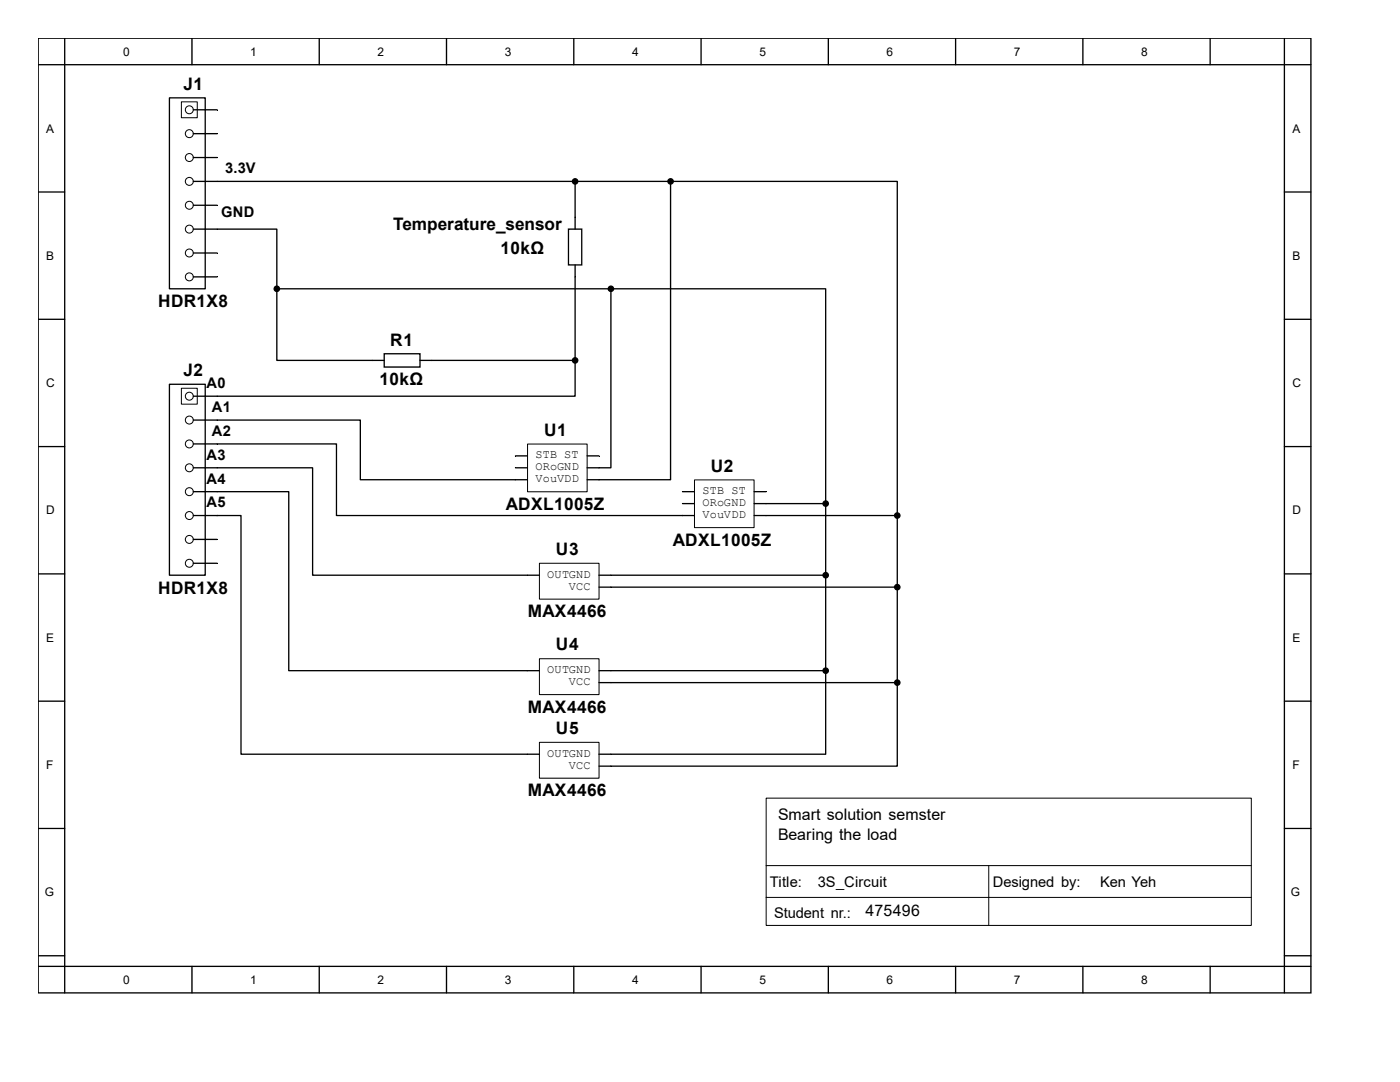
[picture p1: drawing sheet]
<svg xmlns="http://www.w3.org/2000/svg" width="279mm" height="216mm" viewBox="0 0 279 216" stroke-linecap="round" stroke-linejoin="round" font-family="sans-serif">
<g fill="none" stroke="#000" stroke-width=".26">
<path d="M7.6 7.6h254v190.5h-254zM7.6 12.9h254M12.9 7.6v190.5M33.8 19.5h7.2v38.1h-7.2zM38.3 7.6v5.3M63.7 7.6v5.3M89.1 7.6v5.3M114.5 7.6v5.3M139.9 7.6v5.3M165.3 7.6v5.3M190.7 7.6v5.3M216.1 7.6v5.3"/>
<path d="M241.5 7.6v5.3M256.3 7.6v190.5M7.6 38.3h5.3M38.6 21.9h4.7M38.6 26.7h4.7M38.6 31.4h4.7M38.6 36.2h95.2M114.8 36.2v9.5M133.8 36.2v59.5h-16.6M133.8 36.2h45.3v66.7M256.3 38.3h5.3M38.6 45.7h16.6v11.9"/>
<path d="M38.6 41h4.7M38.6 50.5h4.7M38.6 55.2h4.7M55.2 57.6v14.3h21.5M55.2 57.6h66.7M113.5 45.7h2.6v7.2h-2.6zM114.8 52.9v19M121.9 57.6v35.7h-4.7M121.9 57.6h42.9v42.9M7.6 63.7h5.3M33.8 76.7h7.2v38.1h-7.2zM76.7 70.6h7.1v2.6h-7.1z"/>
<path d="M83.8 71.9h31M114.8 71.9v7.2h-76.2M256.3 63.7h5.3M7.6 89.1h5.3M38.6 83.8h33.3v11.9h33.4M38.6 88.6h28.6v14.3h71.4M38.6 93.3h23.8v21.5h45.2M38.6 98.1h19v35.7h50M102.9 93.3h2.4M102.9 91h2.4M117.2 91h2.3M136.2 98.1h2.4"/>
<path d="M150.5 98.1h2.4M256.3 89.1h5.3M7.6 114.5h5.3M38.6 102.9h9.5v47.6h59.5M38.6 107.6h4.7M38.6 112.4h4.7M119.5 117.2h59.6M119.5 114.8h45.3M136.2 100.5h2.4M150.5 102.9h28.6M150.5 100.5h14.3M164.8 100.5v33.3"/>
<path d="M179.1 102.9v33.3M256.3 114.5h5.3M7.6 139.9h5.3M119.5 136.2h59.6M119.5 133.8h45.3M164.8 133.8v16.7h-45.3M179.1 136.2v16.7h-59.6M256.3 139.9h5.3M7.6 165.3h5.3M256.3 165.3h5.3M7.6 190.7h5.3M7.6 192.8h254"/>
<path d="M38.3 192.8v5.3M63.7 192.8v5.3M89.1 192.8v5.3M114.5 192.8v5.3M139.9 192.8v5.3M165.3 192.8v5.3M190.7 192.8v5.3M216.1 192.8v5.3M241.5 192.8v5.3M256.3 190.7h5.3"/>
</g>
<g fill="none" stroke="#000" stroke-width=".2">
<path d="M36.2 20.3h3.2v3.2h-3.2zM36.2 77.5h3.2v3.1h-3.2zM105.3 88.6h11.9v9.5h-11.9zM138.6 95.8h11.9v9.5h-11.9zM107.7 112.4h11.8v7.1h-11.8zM107.7 131.4h11.8v7.2h-11.8zM107.7 148.1h11.8v7.2h-11.8zM152.9 159.3h96.8v25.4h-96.8zM152.9 172.7h96.8M152.9 179.1h96.8M197.3 172.7v11.9"/>
<circle cx="37.8" cy="21.9" r=".79"/>
<circle cx="37.8" cy="26.7" r=".79"/>
<circle cx="37.8" cy="31.4" r=".79"/>
<circle cx="37.8" cy="36.2" r=".79"/>
<circle cx="37.8" cy="45.7" r=".79"/>
<circle cx="37.8" cy="50.5" r=".79"/>
<circle cx="37.8" cy="55.2" r=".79"/>
<circle cx="37.8" cy="41" r=".79"/>
<circle cx="37.8" cy="79.1" r=".79"/>
<circle cx="37.8" cy="93.3" r=".79"/>
<circle cx="37.8" cy="98.1" r=".79"/>
<circle cx="37.8" cy="83.8" r=".79"/>
<circle cx="37.8" cy="88.6" r=".79"/>
<circle cx="37.8" cy="102.9" r=".79"/>
<circle cx="37.8" cy="107.6" r=".79"/>
<circle cx="37.8" cy="112.4" r=".79"/>
</g>
<g fill="#000" stroke="#000" stroke-width=".26">
<circle cx="114.8" cy="36.2" r=".53"/>
<circle cx="133.8" cy="36.2" r=".53"/>
<circle cx="55.2" cy="57.6" r=".53"/>
<circle cx="121.9" cy="57.6" r=".53"/>
<circle cx="114.8" cy="71.9" r=".53"/>
<circle cx="164.8" cy="100.5" r=".53"/>
<circle cx="164.8" cy="114.8" r=".53"/>
<circle cx="179.1" cy="102.9" r=".53"/>
<circle cx="179.1" cy="117.2" r=".53"/>
<circle cx="164.8" cy="133.8" r=".53"/>
<circle cx="179.1" cy="136.2" r=".53"/>
</g>
<g font-size="3.4">
<text x="36.6" y="17.9">J1</text>
<text x="78.5" y="45.9">Temperature_sensor</text>
<text x="99.9" y="50.7">10kΩ</text>
<text x="31.6" y="61.3">HDR1X8</text>
<text x="77.9" y="69">R1</text>
<text x="36.6" y="75.1">J2</text>
<text x="75.7" y="76.9">10kΩ</text>
<text x="108.6" y="87">U1</text>
<text x="141.9" y="94.1">U2</text>
<text x="101" y="101.8">ADXL1005Z</text>
<text x="111" y="110.7">U3</text>
<text x="134.3" y="108.9">ADXL1005Z</text>
<text x="31.6" y="118.4">HDR1X8</text>
<text x="105.3" y="123.2">MAX4466</text>
<text x="111" y="129.8">U4</text>
<text x="105.3" y="142.2">MAX4466</text>
<text x="111" y="146.5">U5</text>
<text x="105.3" y="158.9">MAX4466</text>
</g>
<g font-size="3.2">
<text x="155.3" y="163.7">Smart solution semster</text>
<text x="155.3" y="167.6">Bearing the load</text>
<text x="172.7" y="182.8">475496</text>
</g>
<g font-size="2.9">
<text x="44.9" y="34.6">3.3V</text>
<text x="44.2" y="43.3">GND</text>
<text x="41.2" y="77.4">A0</text>
<text x="42.3" y="82.2">A1</text>
<text x="42.3" y="87">A2</text>
<text x="41.2" y="91.7">A3</text>
<text x="41.2" y="96.5">A4</text>
<text x="41.2" y="101.3">A5</text>
<text x="153.7" y="176.9">Title:</text>
<text x="163.2" y="176.9">3S_Circuit</text>
<text x="198.1" y="176.9">Designed by:</text>
<text x="219.6" y="176.9">Ken Yeh</text>
<text x="154.5" y="183.3">Student nr.:</text>
</g>
<g font-size="2.4">
<text x="24.6" y="11.1">0</text>
<text x="50" y="11.1">1</text>
<text x="75.4" y="11.1">2</text>
<text x="100.8" y="11.1">3</text>
<text x="126.2" y="11.1">4</text>
<text x="151.6" y="11.1">5</text>
<text x="177" y="11.1">6</text>
<text x="202.4" y="11.1">7</text>
<text x="227.8" y="11.1">8</text>
<text x="9.2" y="26.5">A</text>
<text x="257.9" y="26.5">A</text>
<text x="9.2" y="51.9">B</text>
<text x="257.9" y="51.9">B</text>
<text x="9.2" y="77.3">C</text>
<text x="257.9" y="77.3">C</text>
<text x="106.8" y="91.4">STB ST</text>
<text x="106.8" y="93.9">ORoGND</text>
<text x="106.8" y="96.2">VouVDD</text>
<text x="140.2" y="98.6">STB ST</text>
<text x="140.2" y="101">ORoGND</text>
<text x="9.2" y="102.7">D</text>
<text x="140.2" y="103.4">VouVDD</text>
<text x="257.9" y="102.7">D</text>
<text x="109.2" y="115.3">OUTGND</text>
<text x="113.5" y="117.6">VCC</text>
<text x="9.2" y="128.1">E</text>
<text x="257.9" y="128.1">E</text>
<text x="109.2" y="134.3">OUTGND</text>
<text x="113.5" y="136.7">VCC</text>
<text x="9.2" y="153.5">F</text>
<text x="109.2" y="151">OUTGND</text>
<text x="113.5" y="153.4">VCC</text>
<text x="257.9" y="153.5">F</text>
<text x="8.9" y="178.9">G</text>
<text x="257.6" y="178.9">G</text>
<text x="24.6" y="196.3">0</text>
<text x="50" y="196.3">1</text>
<text x="75.4" y="196.3">2</text>
<text x="100.8" y="196.3">3</text>
<text x="126.2" y="196.3">4</text>
<text x="151.6" y="196.3">5</text>
<text x="177" y="196.3">6</text>
<text x="202.4" y="196.3">7</text>
<text x="227.8" y="196.3">8</text>
</g>
</svg>
